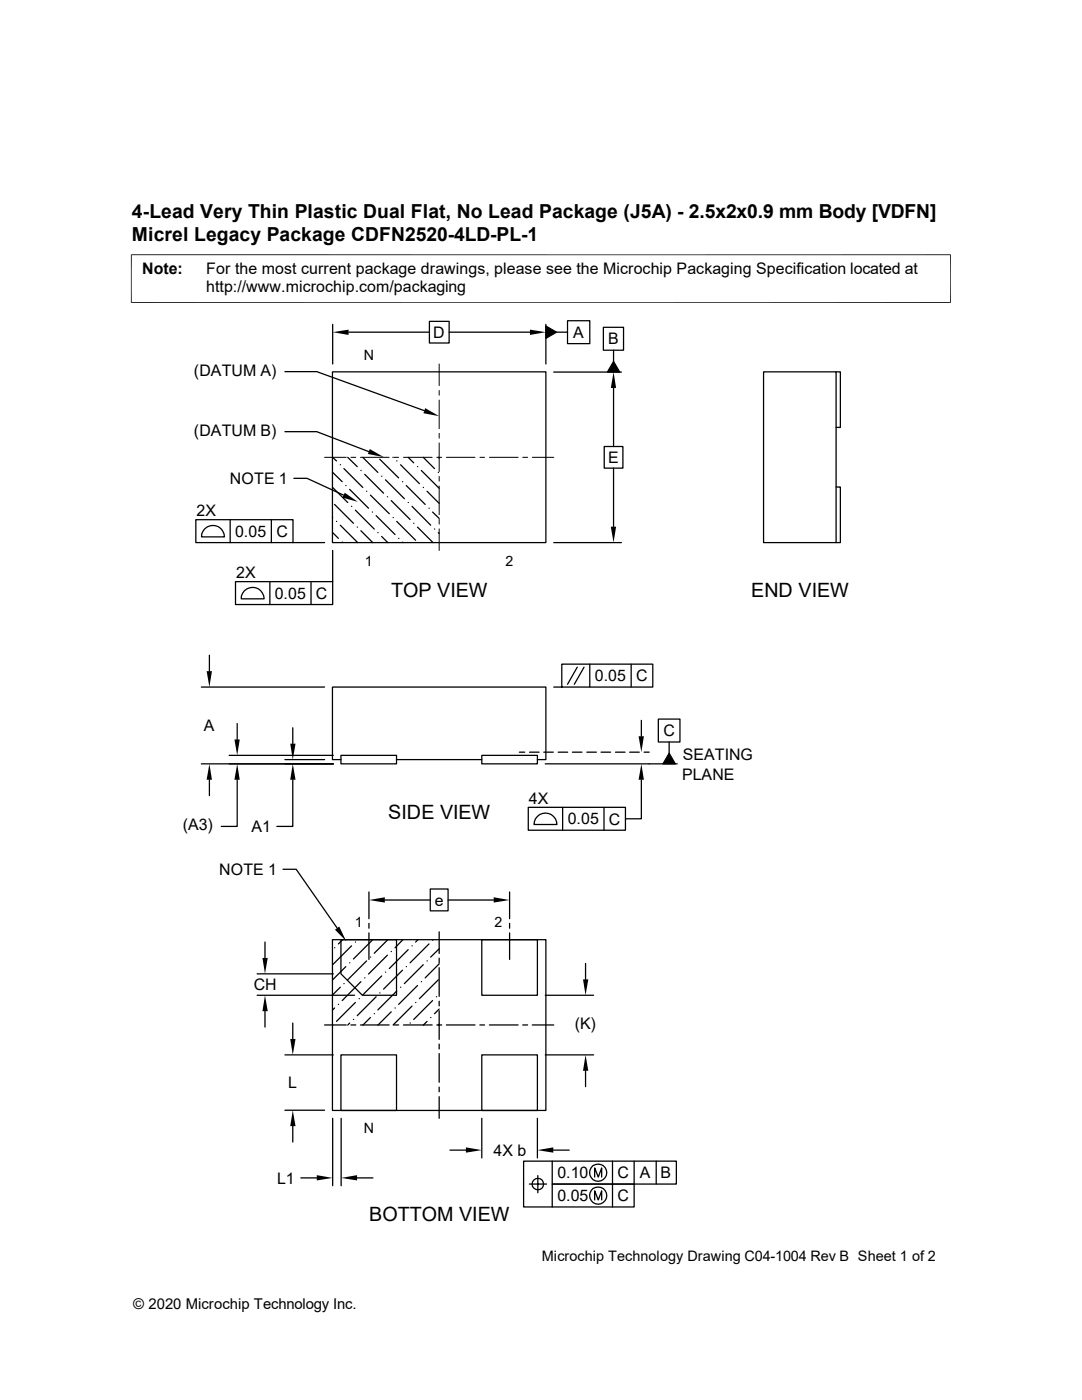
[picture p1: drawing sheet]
<svg xmlns="http://www.w3.org/2000/svg" width="216mm" height="279mm" viewBox="0 0 216 279" stroke-linecap="round" stroke-linejoin="round" font-family="sans-serif">
<g fill="none" stroke="#000" stroke-width=".25">
<path d="M56.9 74.2h6.3l21.5 7.8M66.3 74.2h42.6v34.1h-42.6zM66.4 64.7v7.9M69.6 66.3h16.1M85.7 64.1h3.9v4.4h-3.9zM89.6 66.3h16.1M108.9 65.1l2.1 1.2-2.1 1.2zM108.9 64.7v7.9M110.5 74.3h13.5M111 66.3h2.2M113.2 64h4.5v4.6h-4.5zM120.4 65.3h4v4.6h-4z"/>
<path d="M122.4 72.1l1.3 2.2h-2.5zM122.4 69.9v2.2M122.4 77.4v11.7M152.4 74.2h14.4v34.1h-14.4zM166.8 74.2h.9v11.1h-.9M56.9 86.1h6.3l10.4 4M58.6 95.5h2.7l7.2 3.3M66.3 97.2l3.1 3.1M66.3 94.2l2 1.9M66.4 91.3l.7 .7M67.9 92.8h.1M68.6 93.5l3.8 3.8"/>
<path d="M69 96.9h.1M69.4 91.3l1.9 1.8M69.8 97.7l3.7 3.7M72 93.9h.1M72.4 91.3l3 3M72.8 94.7l3.7 3.7M73.2 98h.1M73.9 98.8l3.8 3.7M75.8 91.7l3.7 3.7M76.2 95h.1M76.9 95.8l3.8 3.7M77.3 99.1h.1"/>
<path d="M78.1 99.9l3.7 3.8M78.4 91.3h.1M79.2 92h.1M79.9 92.8l3.8 3.7M80.3 96.1h.1M81.1 96.9l3.7 3.8M81.4 91.3l1.1 1.1M83.3 93.1h.1M84.1 93.9l3.5 3.6M84.5 97.3h.1M84.5 91.3l2.2 2.2M85.2 98l2.4 2.5"/>
<path d="M87.5 94.3h.1M87.5 91.3l.1 .1M120.6 89.1h3.7v4.3h-3.7zM122.4 93.4v11.7M166.8 97.2h.9v11.1h-.9M39.1 103.7h19.4v4.6h-19.4zM40.9 105.5a2.31 2.31 0 0 1 2.5-.5 2.31 2.31 0 0 1 1.4 2.1h-4.6l.1-.5zM45.9 103.7v4.6M47 116.1h19.4v4.6h-19.4zM48.8 117.9a2.31 2.31 0 0 1 2.5-.5 2.31 2.31 0 0 1 1.4 2.1h-4.6l.1-.6zM53.8 116.1v4.6M54.1 103.7v4.6"/>
<path d="M58.4 108.3h6.4M62.1 116.1v4.6M66.3 106.3l1.2 1.1M66.3 103.3h.1M66.4 109.9v6.2M66.8 100.7l3.7 3.7M67.1 104.1h.1M67.9 104.8l3.5 3.5M68.3 108.2h.1M70.1 101h.1M70.9 101.8l3.8 3.8M71.3 105.2h.1"/>
<path d="M72 105.9l2.4 2.4M74.3 102.2h.1M75.1 102.9l3.7 3.8M75.4 106.3h.1M76.2 107.1l1.2 1.2M78.4 103.3h.1M79.2 104.1l3.7 3.7M79.5 107.4h.1M80.3 108.2l.1 .1M81.4 100.3h.1M82.2 101l3.7 3.8M82.5 104.4h.1"/>
<path d="M83.3 105.2l3.1 3.1M85.6 101.4h.1M86.3 102.2l1.3 1.3M86.7 105.6h.1M87.5 106.3l.1 .2M110.5 108.3h13.5M40.2 137.1h24.6M41.8 130.8v3.1M110.5 137.1h19.8v-4.6h-18.2v4.6M115.2 133.1l-2 3.5M116.5 133.1l-1.9 3.5M117.7 132.5v4.6"/>
<path d="M125.9 132.5v4.6M40.2 152.4h26.3M41.8 155.6v3.2M45.7 150.7h20.8M47.3 155.6v9.3h-3.1M47.3 144.4v3.2M56.9 151.6h7.9M58.4 155.6v9.3h-3.2M58.4 145.2v3.2M68 150.7h11.1v1.7h-11.1zM68 151.6h-1.7v-14.5h42.6v14.5h-1.7M79.1 151.6h17"/>
<path d="M96.1 150.7h11.1v1.7h-11.1zM103.6 150.1h1.1M105.7 150.1h1.9M108.5 150.1h1.9M108.8 152.4h26.3M111.4 150.1h1.9M114.2 150.1h1.9M117.1 150.1h1.9M119.9 150.1h1.9M122.8 150.1h1.9M125.6 150.1h2M128 155.6v7.8h-3.2"/>
<path d="M128 143.8v3.1M128.5 150.1h1M131.4 143.5h4.3v4.6h-4.3zM133.5 150.3l1.2 2.1h-2.4zM133.5 148.1v2.2M56.5 173.5h2.6l8.2 11.7M73.6 178v5.3M76.8 179.6h9.1M85.9 177.4h3.5v4.4h-3.5zM89.4 179.6h9.1M101.7 178v5.3M105.4 161.1h19.4v4.6h-19.4z"/>
<path d="M107.2 162.9a2.28 2.28 0 0 1 2.5-.5 2.28 2.28 0 0 1 1.4 2.1h-4.5l.2-1.1zM112.3 161.1v4.6M120.5 161.1v4.6M51.3 198.6h19.4M51.3 194.4h15.2M52.9 188v3.2M66.3 187.5h42.6v34.1h-42.6zM66.8 189.1h.1M67.9 197l-1.6 1.6M68 187.5h11.1v11.1h-6.8l-4.3-4.2zM68.4 187.5l-.9 .9M68.6 196.3h.1"/>
<path d="M69 192.9l-2.7 2.7M69.8 192.2h.1M70.1 188.8l-3.7 3.7M70.9 188h.1M71.7 199.3h.1M72 195.9l-3.7 3.8M72.8 195.2h.1M73.2 191.8l-3.8 3.7M73.6 184.3v1M73.6 186.2v5.3M73.9 191h.1M74.3 187.6l-3.8 3.8"/>
<path d="M75.1 198.9l-3.8 3.8M75.8 198.2h.1M76.2 194.8l-3.8 3.7M76.9 194h.1M77.3 190.6l-3.8 3.8M77.4 187.5l-2.7 2.7M78.1 189.9h.1M79.2 197.8l-3.8 3.7M79.9 197h.1M80.3 193.6l-3.8 3.8M80.4 187.5l-1.6 1.6M81.1 192.9h.1"/>
<path d="M81.4 189.5l-3.7 3.8M82.2 188.8h.1M83.3 196.7l-3.8 3.7M83.4 187.5l-.5 .5M84.1 195.9h.1M84.5 192.5l-3.8 3.8M85.2 191.8h.1M85.6 188.4l-3.8 3.8M86.3 187.6h.1M86.3 199.7l-3.8 3.8M87.1 198.9h.1M87.5 195.5l-3.8 3.8"/>
<path d="M87.6 189.4l-1.7 1.6M87.6 192.4l-2.8 2.8M87.6 186v4.3M87.6 191.2v1M87.6 193.1v5.7M87.6 199.8v.9M96.1 187.5h11.1v11.1h-11.1zM101.7 184.3v1M101.7 186.2v5.3M108.8 198.6h9.6M116.8 192.3v3.2M52.9 201.8v3.2"/>
<path d="M56.9 210.5h9.6M58.4 204.2v3.1M64.8 204.6h4.3M66.8 201.2l-.5 .4M67.5 200.4h.1M68 210.5h11.1v11.1h-11.1zM69.8 204.2l-.4 .4M70 204.6h1M70.5 203.5h.1M70.9 200.1l-3.8 3.7M71.9 204.6h5.7M73.9 203.1l-1.5 1.5"/>
<path d="M74.7 202.3h.1M78.1 201.9l-2.7 2.7M78.6 204.6h.9M78.8 201.2h.1M80.5 204.6h5.7M81.8 204.2h.1M82.2 200.8l-3.8 3.8M82.9 200.1h.1M85.2 203.8l-.7 .8M85.9 203.1h.1M87.2 204.6h.9M87.6 201.4l-.9 .9"/>
<path d="M87.6 204.4l-.1 .2M87.6 201.7v5.7M87.6 208.4v.9M87.6 210.3v5.7M87.6 217v.9M87.6 218.9v4.3M89.1 204.6h5.7M95.8 204.6h.9M96.1 210.5h11.1v11.1h-11.1zM97.7 204.6h5.7M104.3 204.6h1M106.2 204.6h4.3"/>
<path d="M108.8 210.5h9.6M116.8 213.7v3.2M56.9 221.6h7.9M58.4 224.7v3.2M60 235.1h3.2M66.4 223.2v13.4M68.1 223.2v13.4M71.2 235.1h3.2M89.8 229.5h3.2M96.1 223.2v7.9M105.6 236.3h3.5M107.2 223.2v7.9"/>
<path d="M107.3 234.6v3.4M110.2 231.7v4.6h16.3v4.6h-22v-9.2h30.5v4.6h-24.8v4.6M110.4 229.5h3.2M118.7 234.9v-1.8l.7 1.8 .7-1.8v1.8M118.7 239.5v-1.8l.7 1.8 .7-1.8v1.8M122.2 231.7v9.2M126.5 231.7v4.6M130.9 231.7v4.6"/>
<circle cx="107.3" cy="236.3" r="1.14"/>
<circle cx="119.4" cy="238.6" r="1.72"/>
<circle cx="119.4" cy="234" r="1.72"/>
</g>
<g fill="#000">
<path d="M66.4 66.3l3.2-.5v1zM105.7 65.8l3.2 .5-3.2 .5zM108.9 65.1l2.1 1.2-2.1 1.2zM122.4 74.3l.5 3.1h-1zM122.4 72.1l1.3 2.2h-2.5zM68.8 98.3l2.6 1.9-3.1-.9zM73.8 89.6l2.8 1.6-3.2-.6zM84.8 81.4l2.8 1.7-3.1-.6zM121.9 105.1h1l-.5 3.2zM41.2 133.9h1.1l-.5 3.2zM41.8 152.4l.5 3.2h-1.1zM46.8 147.6h1l-.5 3.1z"/>
<path d="M47.3 152.4l.5 3.2h-1zM57.9 148.4h1.1l-.6 3.2zM58.4 152.4l.6 3.2h-1.1zM128 152.4l.5 3.2h-1.1zM127.4 146.9h1.1l-.5 3.2zM133.5 150.3l1.2 2.1h-2.4zM73.6 179.6l3.2-.5v1zM98.5 179.1l3.2 .5-3.2 .5zM52.4 191.2h1l-.5 3.2zM66.8 185.5l.9-.6 1.4 2.9zM116.3 195.5h1.1l-.6 3.1zM52.9 198.6l.5 3.2h-1z"/>
<path d="M57.9 207.3h1.1l-.6 3.2zM116.8 210.5l.6 3.2h-1.1zM58.4 221.6l.6 3.1h-1.1zM63.2 234.5l3.2 .6-3.2 .5zM68.1 235.1l3.1-.6v1.1zM93 229l3.1 .5-3.1 .5zM107.2 229.5l3.2-.5v1z"/>
</g>
<g fill="none" stroke="#000" stroke-width=".2">
<path d="M26.1 50.8h163.6M26.2 50.8v9.7M189.7 50.8v9.7M26.1 60.4h163.6M87.6 72.6v4.4M87.6 77.9v1M87.6 79.8v5.8M64.8 91.3h4.3M70 91.3h1M71.9 91.3h5.7M78.6 91.3h.9M80.5 91.3h5.7"/>
<path d="M87.2 91.3h.9M87.6 86.5v1M87.6 88.4v5.7M87.6 95.1v.9M87.6 97v5.7M89.1 91.3h5.7M95.8 91.3h.9M97.7 91.3h5.7M104.3 91.3h1M106.2 91.3h4.3M87.6 103.6v1M87.6 105.5v4.4"/>
</g>
<g font-size="3.9">
<text x="26.3" y="43.5">4-Lead Very Thin Plastic Dual Flat, No Lead Package (J5A) - 2.5x2x0.9 mm Body [VDFN]</text>
<text x="26.3" y="48">Micrel Legacy Package CDFN2520-4LD-PL-1</text>
<text x="78" y="119.2">TOP VIEW</text>
<text x="149.9" y="119.2">END VIEW</text>
<text x="77.5" y="163.4">SIDE VIEW</text>
<text x="73.7" y="243.6">BOTTOM VIEW</text>
</g>
<g font-size="3.2">
<text x="28.4" y="54.6">Note:</text>
<text x="41.1" y="54.6">For the most current package drawings, please see the Microchip Packaging Specification located at</text>
<text x="41.1" y="58.3">http://www.microchip.com/packaging</text>
<text x="86.4" y="67.4">D</text>
<text x="114.4" y="67.4">A</text>
<text x="121.3" y="68.7">B</text>
<text x="38.7" y="75">(DATUM A)</text>
<text x="38.7" y="87">(DATUM B)</text>
<text x="121.3" y="92.4">E</text>
<text x="45.9" y="96.6">NOTE 1</text>
<text x="39.2" y="102.9">2X</text>
<text x="46.9" y="107.1">0.05</text>
<text x="55.2" y="107.1">C</text>
<text x="47.1" y="115.3">2X</text>
<text x="54.8" y="119.5">0.05</text>
<text x="63" y="119.5">C</text>
<text x="118.7" y="136">0.05</text>
<text x="126.9" y="136">C</text>
<text x="40.7" y="145.9">A</text>
<text x="132.4" y="146.9">C</text>
<text x="136.1" y="155.6">PLANE</text>
<text x="136.2" y="151.8">SEATING</text>
<text x="105.5" y="160.4">4X</text>
<text x="36.4" y="165.7">(A3)</text>
<text x="50.2" y="166.1">A1</text>
<text x="113.3" y="164.5">0.05</text>
<text x="121.5" y="164.5">C</text>
<text x="43.7" y="174.6">NOTE 1</text>
<text x="86.8" y="180.7">e</text>
<text x="50.6" y="197.6">CH</text>
<text x="114.7" y="205.4">(K)</text>
<text x="57.5" y="217.2">L</text>
<text x="98.5" y="230.6">4X b</text>
<text x="55.3" y="236.2">L1</text>
<text x="111.2" y="235.2">0.10</text>
<text x="111.2" y="239.7">0.05</text>
<text x="123.2" y="235.2">C</text>
<text x="123.2" y="239.7">C</text>
<text x="127.7" y="235.2">A</text>
<text x="131.8" y="235.2">B</text>
</g>
<text font-size="3" x="26.6" y="261.3">© 2020 Microchip Technology Inc.</text>
<text font-size="2.9" x="108.1" y="251.6">Microchip Technology Drawing C04-1004 Rev B Sheet 1 of 2</text>
<g font-size="2.8">
<text x="72.6" y="71.8">N</text>
<text x="72.8" y="112.9">1</text>
<text x="100.9" y="112.9">2</text>
<text x="70.8" y="185">1</text>
<text x="98.7" y="185">2</text>
<text x="72.6" y="226.1">N</text>
</g>
</svg>
